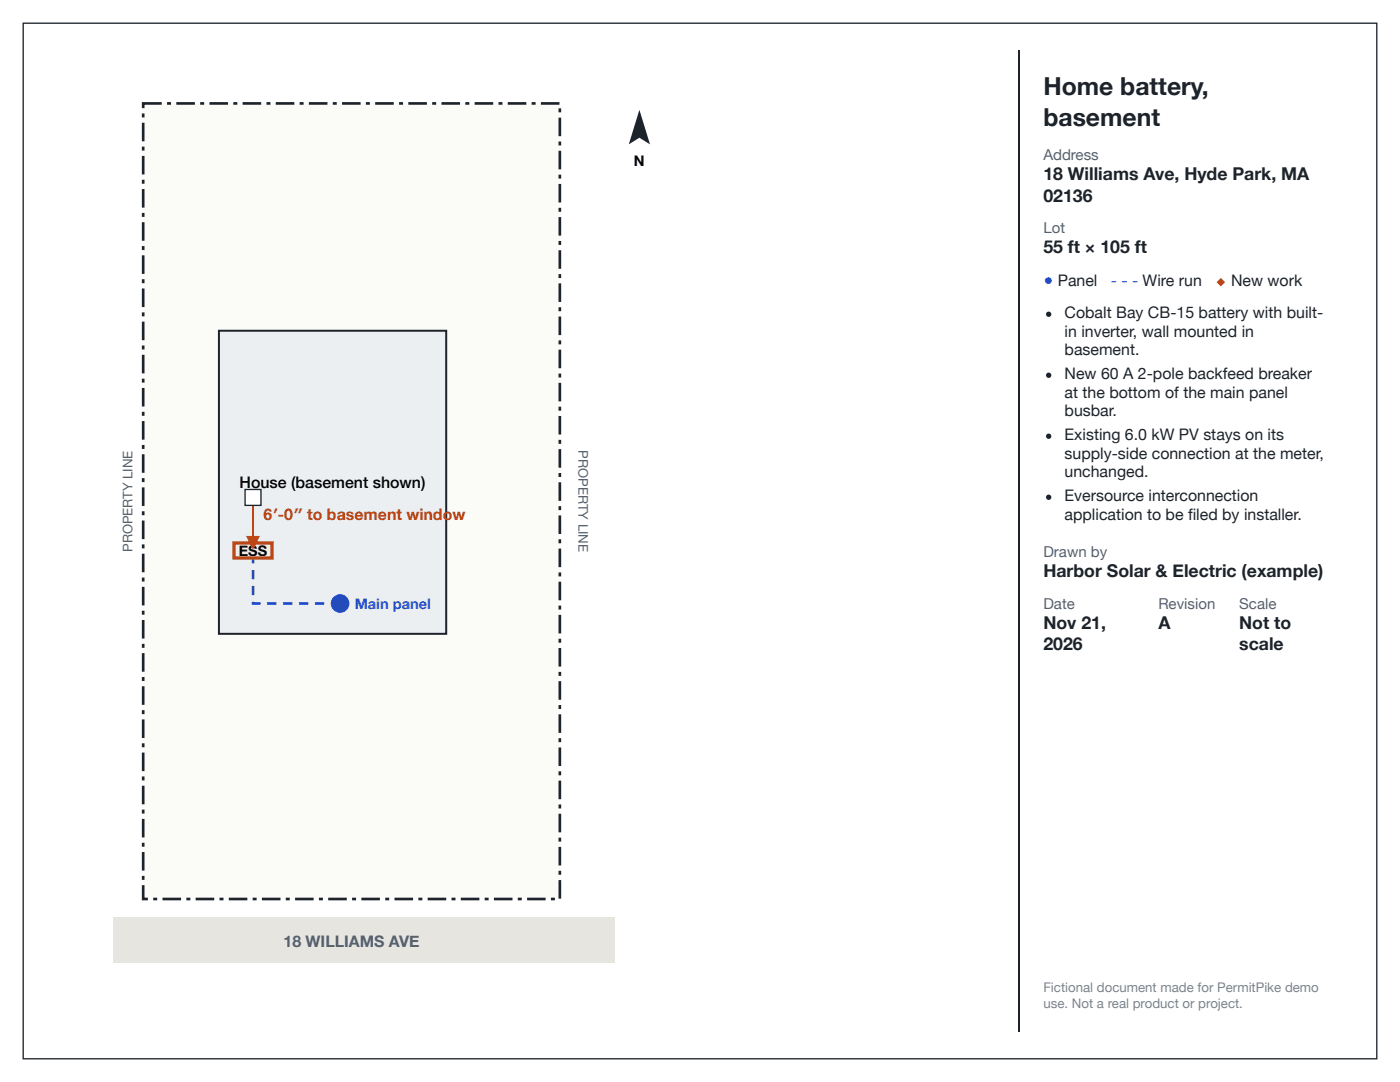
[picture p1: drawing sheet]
<svg xmlns="http://www.w3.org/2000/svg" width="279mm" height="216mm" viewBox="0 0 279 216" stroke-linecap="round" stroke-linejoin="round" font-family="sans-serif">
<path d="M1.3 1.3h276.8v213.3h-276.8z" fill="none" stroke="#fff" stroke-width="2.6" stroke-linecap="butt"/>
<path d="M4.6 4.6h270.2v206.7h-270.2z" fill="none" stroke="#1d232a" stroke-width=".26"/>
<path d="M28.6 20.6h83.1v158.8h-83.1z" fill="#fbfbf8"/>
<path d="M33.3 20.4h.8v.5h-.8zM35.2 20.4h3.7v.5h-3.7zM40 20.4h.7v.5h-.7zM41.8 20.4h3.7v.5h-3.7zM46.6 20.4h.8v.5h-.8zM48.4 20.4h3.7v.5h-3.7zM53.2 20.4h.8v.5h-.8zM55 20.4h3.7v.5h-3.7zM59.8 20.4h.8v.5h-.8zM61.6 20.4h3.8v.5h-3.8zM66.4 20.4h.8v.5h-.8zM68.3 20.4h3.7v.5h-3.7zM73 20.4h.8v.5h-.8zM74.9 20.4h3.7v.5h-3.7zM79.6 20.4h.8v.5h-.8zM81.5 20.4h3.7v.5h-3.7zM86.3 20.4h.7v.5h-.7zM88.1 20.4h3.7v.5h-3.7zM92.9 20.4h.8v.5h-.8zM94.7 20.4h3.7v.5h-3.7zM99.5 20.4h.8v.5h-.8zM101.3 20.4h3.7v.5h-3.7zM106.1 20.4h.8v.5h-.8zM107.9 20.4h3.8v.5h-3.8zM111.5 21.6h.5v.8h-.5zM111.5 23.5h.5v3.7h-.5zM111.5 28.2h.5v.8h-.5zM111.5 30.1h.5v3.7h-.5zM111.5 34.8h.5v.8h-.5zM111.5 36.7h.5v3.7h-.5zM111.5 41.5h.5v.8h-.5zM111.5 43.3h.5v3.7h-.5zM111.5 48.1h.5v.8h-.5zM111.5 49.9h.5v3.7h-.5zM111.5 54.7h.5v.8h-.5zM111.5 56.5h.5v3.7h-.5zM111.5 61.3h.5v.8h-.5zM111.5 63.2h.5v3.7h-.5zM111.5 67.9h.5v.8h-.5zM111.5 69.8h.5v3.7h-.5zM111.5 74.5h.5v.8h-.5zM111.5 76.4h.5v3.7h-.5zM111.5 81.2h.5v.7h-.5zM111.5 83h.5v3.7h-.5zM111.5 87.8h.5v.8h-.5zM111.5 89.6h.5v3.7h-.5zM111.5 94.4h.5v.8h-.5zM111.5 96.2h.5v3.7h-.5zM111.5 101h.5v.8h-.5zM111.5 102.8h.5v3.8h-.5zM111.5 107.6h.5v.8h-.5zM111.5 109.5h.5v3.7h-.5zM111.5 114.2h.5v.8h-.5zM111.5 116.1h.5v3.7h-.5zM111.5 120.8h.5v.8h-.5zM111.5 122.7h.5v3.7h-.5zM111.5 127.5h.5v.7h-.5zM111.5 129.3h.5v3.7h-.5zM111.5 134.1h.5v.8h-.5zM111.5 135.9h.5v3.7h-.5zM111.5 140.7h.5v.8h-.5zM111.5 142.5h.5v3.7h-.5zM111.5 147.3h.5v.8h-.5zM111.5 149.1h.5v3.8h-.5zM111.5 153.9h.5v.8h-.5zM111.5 155.8h.5v3.7h-.5zM111.5 160.5h.5v.8h-.5zM111.5 162.4h.5v3.7h-.5zM111.5 167.1h.5v.8h-.5zM111.5 169h.5v3.7h-.5zM111.5 173.8h.5v.7h-.5zM111.5 175.6h.5v3.7h-.5zM110 179.1h.7v.6h-.7zM105.2 179.1h3.7v.6h-3.7zM103.3 179.1h.8v.6h-.8zM98.6 179.1h3.7v.6h-3.7zM96.7 179.1h.8v.6h-.8zM92 179.1h3.7v.6h-3.7zM90.1 179.1h.8v.6h-.8zM85.3 179.1h3.8v.6h-3.8zM83.5 179.1h.8v.6h-.8zM78.7 179.1h3.7v.6h-3.7zM76.9 179.1h.8v.6h-.8zM72.1 179.1h3.7v.6h-3.7zM70.3 179.1h.8v.6h-.8zM65.5 179.1h3.7v.6h-3.7zM63.7 179.1h.7v.6h-.7zM58.9 179.1h3.7v.6h-3.7zM57 179.1h.8v.6h-.8zM52.3 179.1h3.7v.6h-3.7zM50.4 179.1h.8v.6h-.8zM45.7 179.1h3.7v.6h-3.7zM43.8 179.1h.8v.6h-.8zM39 179.1h3.7v.6h-3.7zM37.2 179.1h.8v.6h-.8zM32.4 179.1h3.7v.6h-3.7zM30.6 179.1h.8v.6h-.8zM28.3 176.6h.5v2.8h-.2v-.3h.9v.6h-1.2zM28.3 174.8h.5v.8h-.5zM28.3 170h.5v3.7h-.5zM28.3 168.2h.5v.8h-.5zM28.3 163.4h.5v3.7h-.5zM28.3 161.5h.5v.8h-.5zM28.3 156.8h.5v3.7h-.5zM28.3 154.9h.5v.8h-.5zM28.3 150.2h.5v3.7h-.5zM28.3 148.3h.5v.8h-.5zM28.3 143.6h.5v3.7h-.5zM28.3 141.7h.5v.8h-.5zM28.3 136.9h.5v3.7h-.5zM28.3 135.1h.5v.8h-.5zM28.3 130.3h.5v3.7h-.5zM28.3 128.5h.5v.8h-.5zM28.3 123.7h.5v3.7h-.5zM28.3 121.9h.5v.8h-.5zM28.3 117.1h.5v3.7h-.5zM28.3 115.2h.5v.8h-.5zM28.3 110.5h.5v3.7h-.5zM28.3 108.6h.5v.8h-.5zM28.3 103.9h.5v3.7h-.5zM28.3 102h.5v.8h-.5zM28.3 97.3h.5v3.7h-.5zM28.3 95.4h.5v.8h-.5zM28.3 90.6h.5v3.7h-.5zM28.3 88.8h.5v.8h-.5zM28.3 84h.5v3.7h-.5zM28.3 82.2h.5v.8h-.5zM28.3 77.4h.5v3.7h-.5zM28.3 75.6h.5v.8h-.5zM28.3 70.8h.5v3.7h-.5zM28.3 68.9h.5v.8h-.5zM28.3 64.2h.5v3.7h-.5zM28.3 62.3h.5v.8h-.5zM28.3 57.6h.5v3.7h-.5zM28.3 55.7h.5v.8h-.5zM28.3 51h.5v3.7h-.5zM28.3 49.1h.5v.8h-.5zM28.3 44.3h.5v3.7h-.5zM28.3 42.5h.5v.8h-.5zM28.3 37.7h.5v3.7h-.5zM28.3 35.9h.5v.8h-.5zM28.3 31.1h.5v3.7h-.5zM28.3 29.3h.5v.7h-.5zM28.3 24.5h.5v3.7h-.5zM28.3 22.6h.5v.8h-.5zM28.3 20.4h4v.5h-3.7v-.3h.2v1h-.5z" fill="#1d232a"/>
<path d="M22.5 183.1h100.1v9h-100.1z" fill="#e7e5df"/>
<path d="M43.7 66h45.4v60.5h-45.4z" fill="#eceff2"/>
<path d="M43.7 66h45.4v60.5h-45.4z" fill="none" stroke="#1d232a" stroke-width=".4"/>
<path d="M66 120.2h1.9v.5h-1.9zM62.9 120.2h1.8v.5h-1.8zM59.7 120.2h1.8v.5h-1.8zM56.5 120.2h1.9v.5h-1.9zM53.3 120.2h1.9v.5h-1.9zM50.2 120.1h.6v.3h-.3v-.2h1.5v.5h-1.8zM50.2 116.9h.6v1.9h-.6zM50.2 113.7h.6v1.9h-.6zM50.2 111.4h.6v1h-.6z" fill="#1d4ed8"/>
<path d="M46.7 108.3h7.6v3.1h-7.6z" fill="#fde7d9"/>
<path d="M46.7 108.3h7.6v3.1h-7.6z" fill="none" stroke="#c2410c" stroke-width=".66" stroke-linecap="butt"/>
<circle cx="67.9" cy="120.4" r="1.85" fill="#1d4ed8"/>
<path d="M50.5 99.3v9" fill="none" stroke="#c2410c" stroke-width=".4"/>
<g fill="#c2410c">
<path d="M49.1 106.9h2.8l-1.4 2.8z"/>
<path d="M50.5 97.9l1.4 2.7h-2.8z"/>
</g>
<path d="M48.9 97.7h3.2v3.1h-3.2z" fill="#fff"/>
<path d="M48.9 97.7h3.2v3.1h-3.2z" fill="none" stroke="#1d232a" stroke-width=".26"/>
<path d="M127.6 21.9l2.1 6.9-2.1-1.3-2.1 1.3z" fill="#1d232a"/>
<path d="M203.3 10.1v195.7" fill="none" stroke="#1d232a" stroke-width=".26"/>
<g fill="#1d232a">
<circle cx="209.3" cy="62.7" r=".53"/>
<circle cx="209.3" cy="74.9" r=".53"/>
<circle cx="209.3" cy="87" r=".53"/>
<circle cx="209.3" cy="99.2" r=".53"/>
</g>
<g font-size="4.9" fill="#1d232a">
<text x="208.2" y="19">Home battery,</text>
<text x="208.2" y="25.1">basement</text>
</g>
<g font-size="3.5" fill="#1d232a">
<text x="208.2" y="36">18 Williams Ave, Hyde Park, MA</text>
<text x="208.2" y="40.2">02136</text>
<text x="208.2" y="50.5">55 ft × 105 ft</text>
<text x="208.2" y="115.1">Harbor Solar &amp; Electric (example)</text>
<text x="208.2" y="125.4">Nov 21,</text>
<text x="231.2" y="125.4">A</text>
<text x="247.3" y="125.4">Not to</text>
<text x="208.2" y="129.6">2026</text>
<text x="247.3" y="129.6">scale</text>
</g>
<g font-size="3.2" fill="#1d4ed8">
<text x="208.2" y="57.2">● Panel</text>
<text x="221.7" y="57.2">- - - Wire run</text>
</g>
<g font-size="3.2" fill="#c2410c">
<text x="242.5" y="57.2">◆ New work</text>
<text x="52.6" y="103.8">6′-0″ to basement window</text>
</g>
<g font-size="3.2" fill="#1d232a">
<text x="212.5" y="63.5">Cobalt Bay CB-15 battery with built-</text>
<text x="212.5" y="67.2">in inverter, wall mounted in</text>
<text x="212.5" y="70.9">basement.</text>
<text x="212.5" y="75.7">New 60 A 2-pole backfeed breaker</text>
<text x="212.5" y="79.4">at the bottom of the main panel</text>
<text x="212.5" y="83.1">busbar.</text>
<text x="212.5" y="87.8">Existing 6.0 kW PV stays on its</text>
<text x="212.5" y="91.5">supply-side connection at the meter,</text>
<text x="212.5" y="95.2">unchanged.</text>
<text x="212.5" y="100">Eversource interconnection</text>
<text x="212.5" y="103.7">application to be fi led by installer.</text>
</g>
<text font-size="3.2" x="47.8" y="97.3">House (basement shown)</text>
<text font-size="3.2" fill="#56616d" x="56.6" y="188.9">18 WILLIAMS AVE</text>
<g font-size="3" fill="#56616d">
<text x="208.2" y="32">Address</text>
<text x="208.2" y="46.6">Lot</text>
<text x="208.2" y="111.1">Drawn by</text>
<text x="208.2" y="121.4">Date</text>
<text x="231.2" y="121.4">Revision</text>
<text x="247.3" y="121.4">Scale</text>
</g>
<g font-size="2.9">
<text x="126.5" y="33">N</text>
<text x="47.7" y="110.9">ESS</text>
</g>
<text font-size="2.9" fill="#1d4ed8" x="70.8" y="121.5">Main panel</text>
<g font-size="2.6" fill="#56616d">
<text x="115.4" y="89.9" transform="rotate(90 115.4 89.9)">PROPERTY LINE</text>
<text x="26.5" y="110.2" transform="rotate(-90 26.5 110.2)">PROPERTY LINE</text>
</g>
<g font-size="2.6" fill="#7a848f">
<text x="208.2" y="197.9">Fictional document made for PermitPike demo</text>
<text x="208.2" y="201.1">use. Not a real product or project.</text>
</g>
</svg>
